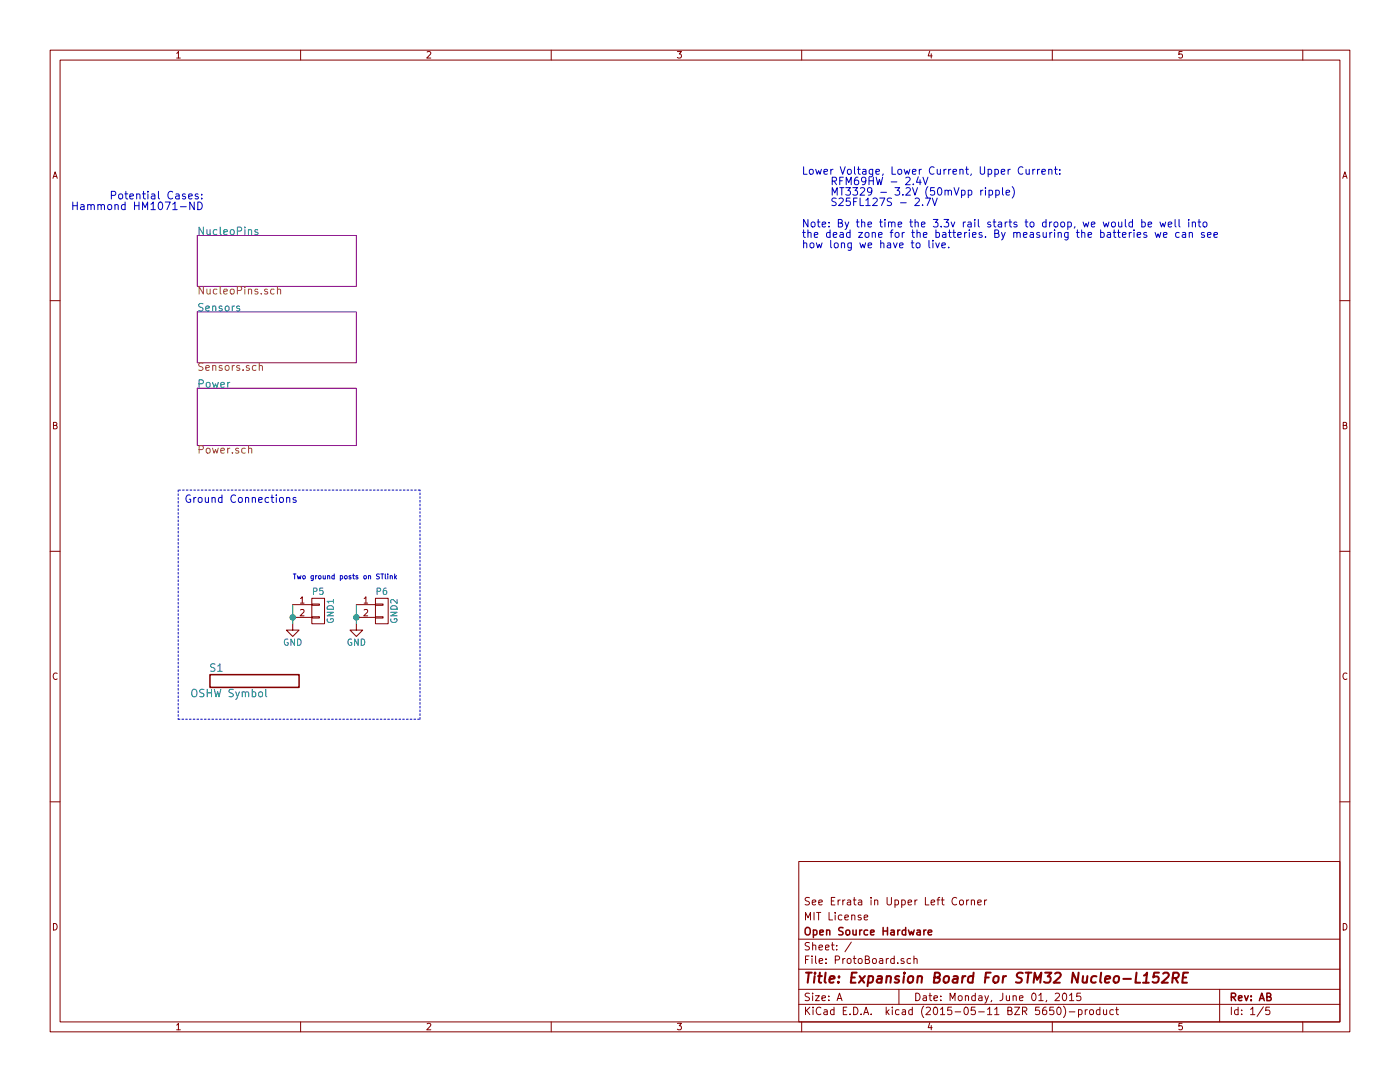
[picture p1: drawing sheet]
<svg xmlns="http://www.w3.org/2000/svg" width="279mm" height="216mm" viewBox="0 0 279 216" stroke-linecap="round" stroke-linejoin="round" font-family="sans-serif">
<g fill="none" stroke="#840000" stroke-width=".2">
<path d="M10 10h259.4v195.9h-259.4zM12 12h255.4v191.9h-255.4zM60 10v2M110 10v2M160 10v2M210 10v2M260 10v2M10 60h2M267.4 60h2M10 110h2M62.2 119.4h2.6v5.1h-2.6zM74.9 119.4h2.6v5.1h-2.6z"/>
<path d="M267.4 110h2M58.4 124.5v1.2h1.3l-1.3 1.3-1.3-1.3h1.3M58.4 120.7h3.8M58.4 123.2h3.8M62.2 123.1h1.6v.2h-1.6zM62.2 120.5h1.6v.3h-1.6zM71.1 124.5v1.2h1.3l-1.3 1.3-1.3-1.3h1.3M71.1 120.7h3.8M71.1 123.2h3.8M74.9 123.1h1.6v.2h-1.6zM74.9 120.5h1.6v.3h-1.6zM10 160h2"/>
<path d="M267.4 160h2M159.4 171.9h108v32h-108zM190.9 179.2a.71 .71 0 0 0-1 .5 .71 .71 0 0 0 .8 .9l.2-.2M191.6 179.7l.2-.1 .4 .1 .1 .6-.1 .2-.4 .1-.2-.2zM192.9 179.6v1M193.3 179.6l-.4 .3M193.9 179.7l.2-.1 .3 .1 .1 .9M193.9 179.6v1M196.5 179.6v1M196.9 179.6l-.4 .3M159.4 197.4h108M159.4 193.4h108"/>
<path d="M159.4 187.4h108M167.1 199.7l.4-1.5 .5 1.5M167.2 199.2h.7M169.9 188l-1.3 1.9M172.5 183.1l.7-.2-.1-.2-.4-.1-.2 .2v.7h.6M179.4 197.4v3M180.4 191.3a.37 .37 0 0 0-.6 .2l.1 .2 .5 .1 .1 .2-.3 .3-.4-.1M181.7 191.3h-.4l-.3 .2 .1 .6 .2 .2 .4-.1M182.4 191.4l.2-.1h.4v1M182.4 190.8v1.5M195.1 180.1l.7-.2v-.2l-.4-.1-.3 .2 .1 .7h.6M210.6 198.3l.6-.1 .3 .4-1 1.1h1"/>
<path d="M212.2 198.3l.2-.1a.8 .8 0 0 1 .5 .7 .8 .8 0 0 1-.5 .8l-.2-.2-.2-.4zM213.4 198.6l.5-.4v1.5M213.4 199.7h.9M215.6 198.2h-.7v.7l.2-.1h.5l.1 .2-.1 .5-.2 .2-.5-.2M243.4 197.4v6.5M60 203.9v2M110 203.9v2M159.4 200.4h108M160 203.9v2M210 203.9v2M210.3 201h-.8v.7l.2-.2 .5 .1 .1 .2v.5l-.2 .2-.6-.2M211 201.1l.3-.1a.8 .8 0 0 1 .5 .7 .8 .8 0 0 1-.5 .8l-.3-.2-.1-.4z"/>
<path d="M212.2 200.8a1.71 1.71 0 0 1 0 2.2M213.4 201.9h1.1M215.2 201.5h.5l.3 .3-.2 .6h-.6M215.2 201.5v1.5M216.6 201.5v1M217 201.5l-.4 .3M217.5 201.6l.2-.1 .5 .1v.6l-.1 .2-.4 .1-.2-.2zM219.5 201.5h-.4l-.3 .3 .1 .5 .2 .2 .4-.1M219.5 201v1.5M220.2 201.5l.1 .9 .3 .1 .3-.2M220.9 201.5v1M222.2 201.5h-.4l-.3 .3 .1 .5 .2 .2 .4-.1"/>
<path d="M222.7 201.5h.5M222.9 201v1.3l.3 .2M252.1 200.9l-1.2 1.9M253.4 201h-.7l-.1 .7 .2-.2 .5 .1 .1 .2v.5l-.2 .2-.6-.2M260 203.9v2"/>
</g>
<path d="M228.1 196.1h1.2M228.3 194.7l.6-.6-.2 2M231.3 194.1h-.9l-.3 .9 .4-.2h.4l.3 .2a.82 .82 0 0 1-.2 1l-.7 .1-.3-.2M232.1 194.3l.3-.2h.5l.2 .1 .1 .5-1.4 1.4h1.3M234 195.1l1-.1a.56 .56 0 0 0 .1-.8l-.9-.1-.3 2M234.5 195.1l.6 1M236.1 195h.6M237.1 194.1h-.9l-.3 2h1" fill="none" stroke="#840000" stroke-width=".41"/>
<path d="M41.9 134.6h17.8v2.6h-17.8zM184.4 185.6v1M184.8 185.6l-.4 .3M185.2 186.1l.8-.2-.1-.3h-.4l-.3 .2 .1 .7h.6" fill="none" stroke="#840000" stroke-width=".3"/>
<g fill="none" stroke="#0000c2" stroke-width=".2">
<path d="M22.2 39l.8-.1 .1-.2-.1-.4-.2-.1h-.6v1.5M40.3 39.5v.2M40.3 38.8v.1M180.8 35.5l.6-.1 .2 .4-.9 1.1h.9M182.3 36.7v.2M182.6 39.7l.6-.2 .3 .5-1 1h1M183.3 35.3l-.4 1.1h.9M183.6 35.9v1M184.2 35.4l.5 1.5 .5-1.5M184.7 39.5h1l-.7 1.5M186.1 39.5l.4 1.5 .5-1.5M193.2 38l.5-.1 .3 .3-.2 .7h-.6"/>
<path d="M193.2 37.9v1.5M195.7 37.9v1M196.2 37.9l-.5 .3M196.7 37.4v.2M196.7 37.9v1M197.4 38l.4-.1 .3 .3-.1 .7h-.6M197.4 37.9v1.5M198.7 38l.5-.1 .2 .3-.1 .7h-.6M198.7 37.9v1.5M200.1 37.4v1.3l.2 .2M200.8 38.5l.7-.2-.1-.3-.4-.1-.2 .3 .1 .7h.5M202 37.2a1.71 1.71 0 0 1 0 2.3"/>
<path d="M204.1 33.4a.71 .71 0 0 0-1 .5 .71 .71 0 0 0 .8 .9l.2-.2M204.8 33.8l.1 .9 .3 .1 .2-.2M205.4 33.8v1M206.1 33.8v1M206.6 33.8l-.5 .3M207.1 33.8v1M207.5 33.8l-.4 .3M207.9 34.3l.7-.2v-.2l-.4-.1-.3 .2 .1 .7h.6M209.3 33.9l.2-.1 .4 .1v.9M209.3 33.8v1M210.4 33.8h.6M210.6 33.3v1.3l.4 .2"/>
<path d="M211.5 34.6v.2M211.5 33.9v.1M14.5 40.3v1.5M14.5 41h.9M15.4 40.3v1.5M16.1 40.9h.6l.1 .9M16.8 41.2h-.5a.3 .3 0 0 0-.3 .3 .3 .3 0 0 0 .3 .3h.5M179.7 40.5h1.1M184.1 40.9v.1M185.4 48v1.3l.2 .2M186.2 48.5v1M186.7 48.5l.4 1 .4-1"/>
<path d="M188 49l.7-.2-.1-.3h-.4l-.2 .2v.7h.6M189.3 49.3v.2M223.2 44.3l.1 .9 .4 .1 .2-.1M223.9 44.3v1M224.6 43.8v1.3l.2 .2M226 44.4l-.4-.1-.3 .3 .1 .6 .2 .1 .4-.1M226 43.8v1.5M226.3 45.9v.1M226.3 46.4v1M226.9 46.9l.8-.2-.1-.2-.4-.1-.3 .2 .1 .7h.6M227.9 44.4l.4-.1 .3 .3-.2 .6h-.5M227.9 43.8v1.5"/>
<path d="M228.8 46.5a.37 .37 0 0 0-.6 .1l.1 .2 .5 .1 .1 .2-.2 .3-.5-.1M229.1 44.8l.7-.1v-.3l-.4-.1-.3 .2 .1 .7h.6M230.5 46.4l.3 1 .3-.7 .3 .7 .3-1M231.5 44.3l.3 1 .3-.7 .3 .7 .2-1M232.2 46.9l.7-.2-.1-.2-.4-.1-.2 .2 .1 .7h.5M233.1 44.8l.8-.1-.1-.3-.4-.1-.3 .2 .1 .7h.6M234.5 43.8v1.3l.2 .2M235.3 43.8v1.3l.2 .2M235.3 46.5l-.4-.1-.3 .3 .1 .5 .2 .2 .4-.1M236 46.5h.6v.9M236.6 46.7l-.5 .1-.2 .2 .2 .4 .5-.1M237.2 43.8v.1"/>
<path d="M237.2 44.3v1M237.3 46.5l.2-.1 .4 .1 .1 .9M237.3 46.4v1M237.9 44.4l.3-.1 .3 .1 .1 .9M237.9 44.3v1M239.1 44.3h.5M239.3 43.8v1.3l.3 .2M240.2 44.4l.2-.1 .4 .1 .1 .6-.2 .2-.3 .1-.2-.1zM240.3 46.5a.37 .37 0 0 0-.5 .1v.2l.5 .1 .1 .2-.2 .3-.4-.1M241 46.9l.7-.2-.1-.2-.4-.1-.2 .2v.7h.6M242.3 46.9l.7-.2-.1-.2-.4-.1-.2 .2v.7h.6M57.2 99.4l.2-.1h.4v1"/>
<path d="M57.2 99.3v1M59.1 99.3a.37 .37 0 0 0-.6 .2v.2l.6 .1v.2l-.2 .3-.4-.1M76 114.5h.6M76.3 114.5v1M76.9 114.5v.9l.1 .1M77.4 114.5v.1M77.4 114.9v.6M77.9 115l.4-.1v.6M77.9 114.9v.6M78.8 114.5v1M78.9 115.1l.2 .4M79.1 114.9l-.3 .3"/>
</g>
<path d="M51.4 45.9a.37 .37 0 0 0-.5 .1v.3l.5 .1 .1 .1-.2 .3-.4-.1M47.8 61.1a.37 .37 0 0 0-.6 .2l.1 .2 .5 .1 .1 .2-.2 .3-.5-.1M53 137.5v1.3l.2 .2" fill="none" stroke="#008484" stroke-width=".2"/>
<path d="M39.4 47h31.7v10.2h-31.7zM39.4 77.5h31.7v11.4h-31.7zM39.4 62.2h31.7v10.2h-31.7z" fill="none" stroke="#840084" stroke-width=".2"/>
<path d="M54.7 57.8l-.4-.1-.3 .3 .1 .5 .2 .2 .4-.1M55.4 57.8l.2-.1 .4 .1v.9M55.4 57.2v1.5M51.7 73.1l.2-.2 .4 .1 .1 .9M51.7 72.4v1.5M49.6 89.6l.2-.2 .4 .1v.9" fill="none" stroke="#848400" stroke-width=".2"/>
<path d="M35.6 97.8v45.7M83.8 97.8h-48.2M35.6 143.5h48.2M83.8 143.5v-45.7" fill="none" stroke="#0000c2" stroke-width=".2" stroke-dasharray=".3 .4"/>
<path d="M58.4 120.7v3.8M71.1 120.7v3.8" fill="none" stroke="#008400" stroke-width=".2"/>
<g fill="#008400" stroke="#008400" stroke-width=".25">
<circle cx="58.4" cy="123.2" r=".51"/>
<circle cx="71.1" cy="123.2" r=".51"/>
</g>
<text font-size="2.8" fill="#840000" x="160.4" y="196.2">Title: Expansion Board For STM32 Nucleo-L152RE</text>
<g font-size="2.1" fill="#0000c2">
<text x="160" y="34.8">Lower Voltage, Lower Current, Upper Current:</text>
<text x="17.9" y="41.9">Hammond HM1071-ND</text>
<text x="24.1" y="39.8">Potential Cases:</text>
<text x="162.9" y="36.9">RFM69HW - 2.4V</text>
<text x="162.9" y="39">MT3329 - 3.2V (50mVpp ripple)</text>
<text x="162.9" y="41.1">S25FL127S - 2.7V</text>
<text x="160" y="45.4">Note: By the time the 3.3v rail starts to droop, we would be well into</text>
<text x="160" y="47.4">the dead zone for the batteries. By measuring the batteries we can see</text>
<text x="160" y="49.5">how long we have to live.</text>
<text x="36.8" y="100.3">Ground Connections</text>
</g>
<g font-size="2.1" fill="#008484">
<text x="39.4" y="46.9">NucleoPins</text>
<text x="39.4" y="62.1">Sensors</text>
<text x="39.4" y="77.4">Power</text>
<text x="41.9" y="134">S1</text>
<text x="38.4" y="139.1">OSHW Symbol</text>
</g>
<g font-size="2.1" fill="#848400">
<text x="39.4" y="58.8">NucleoPins.sch</text>
<text x="39.4" y="74">Sensors.sch</text>
<text x="39.4" y="90.5">Power.sch</text>
</g>
<g font-size="2.1" fill="#840000">
<text x="160.4" y="183.6">MIT License</text>
<text x="160.4" y="180.6">See Errata in Upper Left Corner</text>
<text x="160.4" y="189.6">Sheet: /</text>
<text x="160.4" y="186.6">Open Source Hardware</text>
<text x="160.4" y="192.3">File: ProtoBoard.sch</text>
<text x="160.4" y="202.5">KiCad E.D.A. kicad (2015-05-11 BZR 5650)-product</text>
<text x="160.4" y="199.7">Size: A</text>
<text x="182.4" y="199.7">Date: Monday, June 01, 2015</text>
<text x="245.4" y="199.7">Rev: AB</text>
<text x="245.4" y="202.5">Id: 1/5</text>
</g>
<g font-size="1.8" fill="#840000">
<text x="35" y="11.6">1</text>
<text x="85" y="11.6">2</text>
<text x="135" y="11.6">3</text>
<text x="185" y="11.6">4</text>
<text x="235" y="11.6">5</text>
<text x="10.4" y="35.6">A</text>
<text x="267.8" y="35.6">A</text>
<text x="10.4" y="85.6">B</text>
<text x="267.8" y="85.6">B</text>
<text x="59.8" y="120.4">1</text>
<text x="59.8" y="122.9">2</text>
<text x="72.5" y="120.4">1</text>
<text x="72.5" y="122.9">2</text>
<text x="10.4" y="135.6">C</text>
<text x="267.8" y="135.6">C</text>
<text x="10.4" y="185.6">D</text>
<text x="267.8" y="185.6">D</text>
<text x="35" y="205.5">1</text>
<text x="85" y="205.5">2</text>
<text x="135" y="205.5">3</text>
<text x="185" y="205.5">4</text>
<text x="235" y="205.5">5</text>
</g>
<g font-size="1.8" fill="#008484">
<text x="62.4" y="118.7">P5</text>
<text x="75.1" y="118.7">P6</text>
<text x="66.6" y="124.4" transform="rotate(-90 66.6 124.4)">GND1</text>
<text x="79.3" y="124.4" transform="rotate(-90 79.3 124.4)">GND2</text>
<text x="56.5" y="128.8">GND</text>
<text x="69.2" y="128.8">GND</text>
</g>
<text font-size="1.4" fill="#0000c2" x="58.4" y="115.6">Two ground posts on STlink</text>
</svg>
